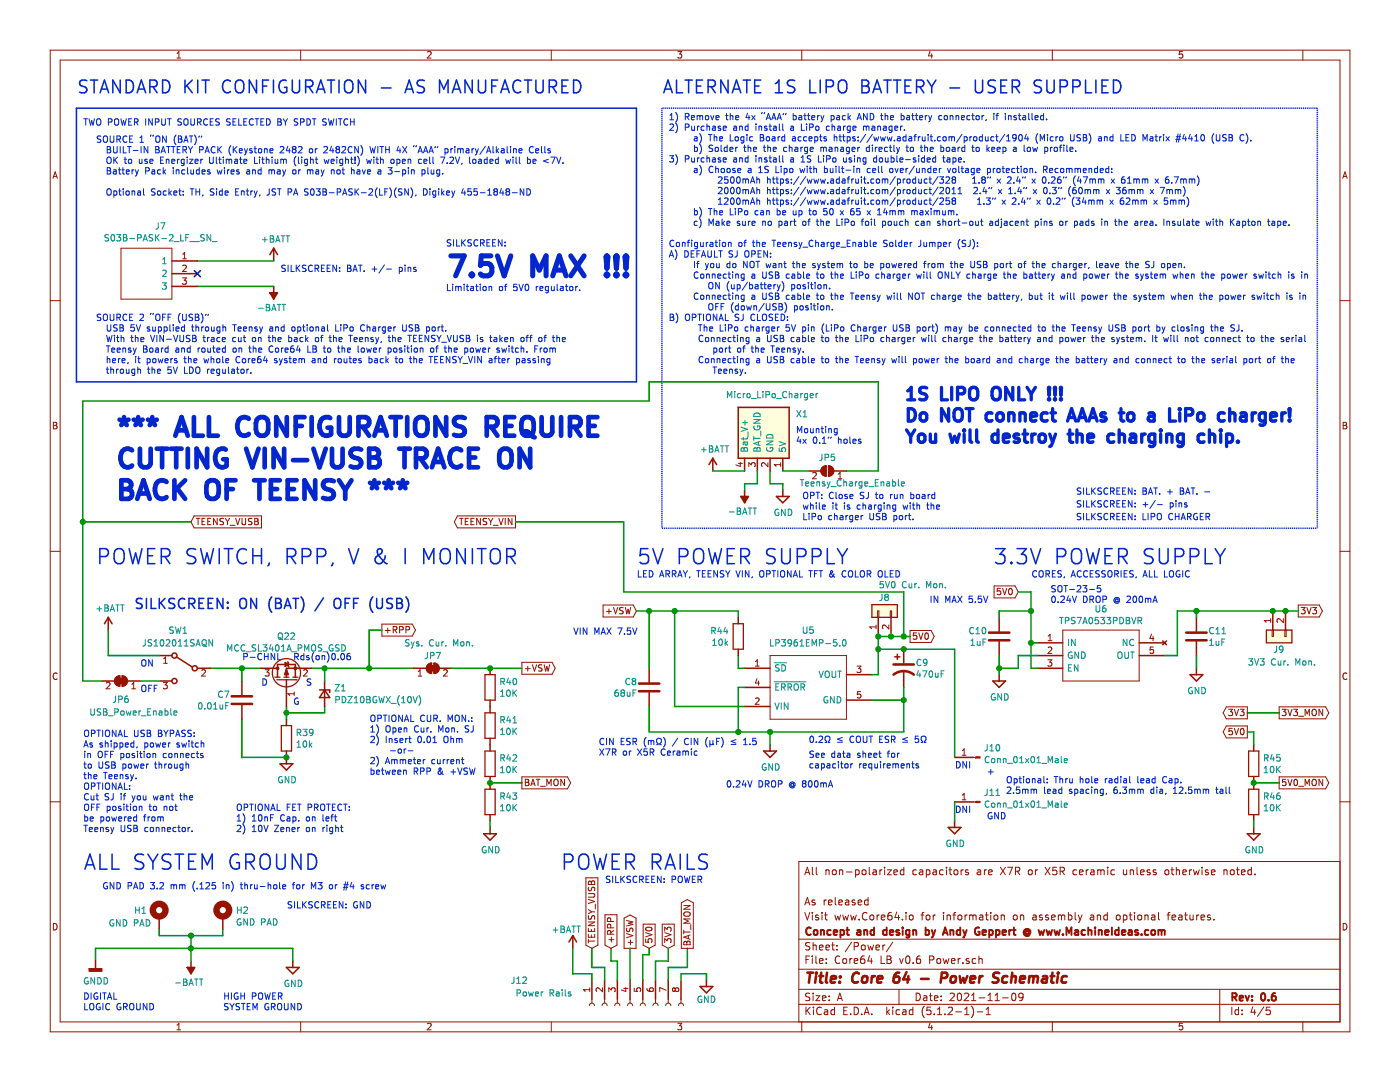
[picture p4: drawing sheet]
EESchema Schematic File Version 4
LIBS:Core64 LB v0.6-cache
EELAYER 29 0
EELAYER END
$Descr A 11000 8500
encoding utf-8
Sheet 4 5
Title "Core 64 - Power Schematic"
Date "2021-11-09"
Rev "0.6"
Comp "Concept and design by Andy Geppert @ www.MachineIdeas.com"
Comment1 "Visit www.Core64.io for information on assembly and optional features."
Comment2 "As released"
Comment3 ""
Comment4 "All non-polarized capacitors are X7R or X5R ceramic unless otherwise noted."
$EndDescr
$Comp
L power:+BATT #PWR0101
U 1 1
P 850 4950
AR Path="/5E7548ED/5D2956F9" Ref="#PWR0101"  Part="1" 
AR Path="/5E755AC8/5D254AE8/5D2956F9" Ref="#PWR?"  Part="1" 
F 0 "#PWR0101" H 850 4800 50  0001 C CNN
F 1 "+BATT" H 865 5123 50  0000 C CNN
F 2 "" H 850 4950 50  0001 C CNN
F 3 "" H 850 4950 50  0001 C CNN
	1    850  4950
	1    0    0    -1  
$EndComp
Wire Wire Line
	1650 5250 1900 5250
$Comp
L power:-BATT #PWR0104
U 1 1
P 1500 7550
AR Path="/5E7548ED/5D30A5B6" Ref="#PWR0104"  Part="1" 
AR Path="/5E755AC8/5D254AE8/5D30A5B6" Ref="#PWR?"  Part="1" 
F 0 "#PWR0104" H 1500 7400 50  0001 C CNN
F 1 "-BATT" H 1515 7723 50  0000 C CNN
F 2 "" H 1500 7550 50  0001 C CNN
F 3 "" H 1500 7550 50  0001 C CNN
	1    1500 7550
	-1   0    0    1   
$EndComp
Text Notes 8100 4550 0    50   ~ 0
CORES, ACCESSORIES, ALL LOGIC
$Comp
L Switch:SW_SPDT SW1
U 1 1
P 1450 5250
AR Path="/5E7548ED/5E9AF194" Ref="SW1"  Part="1" 
AR Path="/5E755AC8/5D254AE8/5E9AF194" Ref="SW?"  Part="1" 
F 0 "SW1" H 1500 5550 50  0000 C CNN
F 1 "JS102011SAQN" H 1500 5450 50  0000 C CNN
F 2 "Button_Switch_SMD:SW_SPDT_CK-JS102011SAQN_Core64_Recessed" H 1450 5250 50  0001 C CNN
F 3 "~" H 1450 5250 50  0001 C CNN
F 4 "Yes" H 1450 5250 50  0001 C CNN "Insert?"
F 5 "SWITCH SLIDE SPDT 300MA 6V" H 1450 5250 50  0001 C CNN "Description"
F 6 "JS102011SAQN" H 1450 5250 50  0001 C CNN "MPN"
F 7 "C&K" H 1450 5250 50  0001 C CNN "Manufacturer_Name"
	1    1450 5250
	-1   0    0    -1  
$EndComp
Text Notes 750  1550 0    50   ~ 0
SOURCE 1 “ON (BAT)”\n  BUILT-IN BATTERY PACK (Keystone 2482 or 2482CN) WITH 4X “AAA” primary/Alkaline Cells\n  OK to use Energizer Ultimate Lithium (light weight!) with open cell 7.2V, loaded will be <7V.\n  Battery Pack includes wires and may or may not have a 3-pin plug.\n    \n  Optional Socket: TH, Side Entry, JST PA S03B-PASK-2(LF)(SN), Digikey 455-1848-ND\n
Text Notes 750  2950 0    50   ~ 0
SOURCE 2 “OFF (USB)”\n  USB 5V supplied through Teensy and optional LiPo Charger USB port.\n  With the VIN-VUSB trace cut on the back of the Teensy, the TEENSY_VUSB is taken off of the\n  Teensy Board and routed on the Core64 LB to the lower position of the power switch. From\n  here, it powers the whole Core64 system and routes back to the TEENSY_VIN after passing\n  through the 5V LDO regulator.
$Comp
L power:+BATT #PWR0105
U 1 1
P 2150 2050
AR Path="/5E7548ED/5E791B5B" Ref="#PWR0105"  Part="1" 
AR Path="/5E755AC8/5D254AE8/5E791B5B" Ref="#PWR?"  Part="1" 
F 0 "#PWR0105" H 2150 1900 50  0001 C CNN
F 1 "+BATT" H 2165 2223 50  0000 C CNN
F 2 "" H 2150 2050 50  0001 C CNN
F 3 "" H 2150 2050 50  0001 C CNN
	1    2150 2050
	1    0    0    -1  
$EndComp
$Comp
L power:-BATT #PWR0106
U 1 1
P 2150 2250
AR Path="/5E7548ED/5E792BE2" Ref="#PWR0106"  Part="1" 
AR Path="/5E755AC8/5D254AE8/5E792BE2" Ref="#PWR?"  Part="1" 
F 0 "#PWR0106" H 2150 2100 50  0001 C CNN
F 1 "-BATT" H 2165 2423 50  0000 C CNN
F 2 "" H 2150 2250 50  0001 C CNN
F 3 "" H 2150 2250 50  0001 C CNN
	1    2150 2250
	-1   0    0    1   
$EndComp
Text Notes 650  1000 0    50   ~ 0
TWO POWER INPUT SOURCES SELECTED BY SPDT SWITCH
Wire Wire Line
	850  4950 850  5150
Wire Wire Line
	1550 2250 2150 2250
Wire Notes Line style solid
	600  850  5000 850 
Wire Notes Line style solid
	5000 850  5000 3000
Wire Notes Line style solid
	5000 3000 600  3000
Wire Notes Line style solid
	600  3000 600  850 
Text Notes 600  750  0    100  ~ 0
STANDARD KIT CONFIGURATION - AS MANUFACTURED
Text Notes 5200 750  0    100  ~ 0
ALTERNATE 1S LIPO BATTERY - USER SUPPLIED
Text GLabel 10200 4800 2    50   Output ~ 0
3V3
Text Notes 750  4450 0    118  ~ 0
POWER SWITCH, RPP, V & I MONITOR
Text Notes 7800 4450 0    118  ~ 0
3.3V POWER SUPPLY
Wire Notes Line
	5200 4150 10350 4150
Wire Notes Line
	10350 850  5200 850 
Text Notes 5000 4550 0    50   ~ 0
LED ARRAY, TEENSY VIN, OPTIONAL TFT & COLOR OLED
$Comp
L Device:R R?
U 1 1
P 3850 6000
AR Path="/5E755787/5E800BC1" Ref="R?"  Part="1" 
AR Path="/5E755AC8/5D2551FF/5E800BC1" Ref="R?"  Part="1" 
AR Path="/5E7548ED/5E800BC1" Ref="R42"  Part="1" 
F 0 "R42" H 3920 6046 50  0000 L CNN
F 1 "10K" H 3920 5955 50  0000 L CNN
F 2 "Resistor_SMD:R_0805_2012Metric" V 3780 6000 50  0001 C CNN
F 3 "~" H 3850 6000 50  0001 C CNN
F 4 "RES 10K OHM" H 3850 6000 50  0001 C CNN "Description"
F 5 "20%" H 3850 6000 50  0001 C CNN "Value_Modifier"
F 6 "Yes" H 3850 6000 50  0001 C CNN "Insert?"
	1    3850 6000
	1    0    0    -1  
$EndComp
$Comp
L Device:R R?
U 1 1
P 3850 6300
AR Path="/5E755787/5E800BC7" Ref="R?"  Part="1" 
AR Path="/5E755AC8/5D2551FF/5E800BC7" Ref="R?"  Part="1" 
AR Path="/5E7548ED/5E800BC7" Ref="R43"  Part="1" 
F 0 "R43" H 3920 6346 50  0000 L CNN
F 1 "10K" H 3920 6255 50  0000 L CNN
F 2 "Resistor_SMD:R_0805_2012Metric" V 3780 6300 50  0001 C CNN
F 3 "~" H 3850 6300 50  0001 C CNN
F 4 "RES 10K OHM" H 3850 6300 50  0001 C CNN "Description"
F 5 "20%" H 3850 6300 50  0001 C CNN "Value_Modifier"
F 6 "Yes" H 3850 6300 50  0001 C CNN "Insert?"
	1    3850 6300
	1    0    0    -1  
$EndComp
Wire Wire Line
	4100 6150 3850 6150
Text GLabel 4100 6150 2    50   Output ~ 0
BAT_MON
Text Notes 650  6850 0    118  ~ 0
ALL SYSTEM GROUND
Wire Wire Line
	1550 2050 2150 2050
$Comp
L Connector:Conn_01x08_Female J?
U 1 1
P 4950 7900
AR Path="/5E75D6AB/5E8E7260" Ref="J?"  Part="1" 
AR Path="/5E7548ED/5E8E7260" Ref="J12"  Part="1" 
F 0 "J12" V 4750 8700 50  0000 L CNN
F 1 "Power Rails" V 4850 8350 50  0000 L CNN
F 2 "Connector_PinSocket_2.54mm:PinSocket_1x08_P2.54mm_Vertical" H 4950 7900 50  0001 C CNN
F 3 "~" H 4950 7900 50  0001 C CNN
F 4 "No" H 4950 7900 50  0001 C CNN "Insert?"
	1    4950 7900
	0    -1   1    0   
$EndComp
Text GLabel 5250 7450 1    50   Input ~ 0
3V3
Wire Wire Line
	850  5150 1250 5150
$Comp
L power:+BATT #PWR0157
U 1 1
P 4500 7450
AR Path="/5E7548ED/5E8F0624" Ref="#PWR0157"  Part="1" 
AR Path="/5E755AC8/5D254AE8/5E8F0624" Ref="#PWR?"  Part="1" 
F 0 "#PWR0157" H 4500 7300 50  0001 C CNN
F 1 "+BATT" H 4550 7600 50  0000 C CNN
F 2 "" H 4500 7450 50  0001 C CNN
F 3 "" H 4500 7450 50  0001 C CNN
	1    4500 7450
	-1   0    0    -1  
$EndComp
Text GLabel 3000 4950 2    50   Output ~ 0
+RPP
Text GLabel 4950 7450 1    50   Output ~ 0
+VSW
Wire Wire Line
	4500 7450 4500 7650
Wire Wire Line
	4650 7650 4650 7700
Wire Wire Line
	4650 7450 4650 7600
Wire Wire Line
	4750 7600 4750 7700
Wire Wire Line
	4800 7450 4800 7550
Wire Wire Line
	4850 7550 4850 7700
Wire Wire Line
	5250 7450 5250 7550
Wire Wire Line
	5250 7550 5150 7550
Wire Wire Line
	5150 7550 5150 7700
Wire Wire Line
	5400 7450 5400 7600
Wire Wire Line
	5400 7600 5250 7600
Wire Wire Line
	5250 7600 5250 7700
Wire Wire Line
	5550 7700 5550 7650
Wire Wire Line
	5550 7650 5350 7650
Wire Wire Line
	5350 7650 5350 7700
Wire Wire Line
	5050 7500 5050 7700
$Comp
L power:GND #PWR0161
U 1 1
P 5550 7700
AR Path="/5E7548ED/5E91E931" Ref="#PWR0161"  Part="1" 
AR Path="/5E755AC8/5D254AE8/5E91E931" Ref="#PWR?"  Part="1" 
F 0 "#PWR0161" H 5550 7450 50  0001 C CNN
F 1 "GND" H 5550 7550 50  0000 C CNN
F 2 "" H 5550 7700 50  0001 C CNN
F 3 "" H 5550 7700 50  0001 C CNN
	1    5550 7700
	-1   0    0    -1  
$EndComp
$Comp
L Mechanical:MountingHole_Pad H2
U 1 1
P 1750 7200
F 0 "H2" H 1850 7250 50  0000 L CNN
F 1 "GND PAD" H 1850 7157 50  0000 L CNN
F 2 "MountingHole:MountingHole_3.2mm_M3_Pad_Via" H 1750 7200 50  0001 C CNN
F 3 "~" H 1750 7200 50  0001 C CNN
F 4 "No" H 1750 7200 50  0001 C CNN "Insert?"
	1    1750 7200
	1    0    0    -1  
$EndComp
$Comp
L Mechanical:MountingHole_Pad H1
U 1 1
P 1250 7200
F 0 "H1" H 1050 7250 50  0000 L CNN
F 1 "GND PAD" H 850 7150 50  0000 L CNN
F 2 "MountingHole:MountingHole_3.2mm_M3_Pad_Via" H 1250 7200 50  0001 C CNN
F 3 "~" H 1250 7200 50  0001 C CNN
F 4 "No" H 1250 7200 50  0001 C CNN "Insert?"
	1    1250 7200
	1    0    0    -1  
$EndComp
Wire Wire Line
	2900 4950 2900 5250
Connection ~ 2900 5250
Wire Wire Line
	2900 5250 3250 5250
Text Notes 4400 6850 0    118  ~ 0
POWER RAILS
Wire Wire Line
	5050 7500 5100 7500
Wire Wire Line
	5100 7500 5100 7450
Wire Wire Line
	1500 7450 1500 7550
Wire Wire Line
	2300 7550 2300 7450
Text Notes 1750 7950 0    50   ~ 0
HIGH POWER\nSYSTEM GROUND
$Comp
L power:GND #PWR0115
U 1 1
P 2300 7550
AR Path="/5E7548ED/5E8C20D5" Ref="#PWR0115"  Part="1" 
AR Path="/5E755AC8/5D254AE8/5E8C20D5" Ref="#PWR?"  Part="1" 
F 0 "#PWR0115" H 2300 7300 50  0001 C CNN
F 1 "GND" H 2305 7375 50  0000 C CNN
F 2 "" H 2300 7550 50  0001 C CNN
F 3 "" H 2300 7550 50  0001 C CNN
	1    2300 7550
	1    0    0    -1  
$EndComp
Text Notes 650  7950 0    50   ~ 0
DIGITAL\nLOGIC GROUND
Connection ~ 1500 7450
Wire Wire Line
	1500 7450 2300 7450
$Comp
L power:GND #PWR0167
U 1 1
P 3850 6500
AR Path="/5E7548ED/5E93E34A" Ref="#PWR0167"  Part="1" 
AR Path="/5E755AC8/5D254AE8/5E93E34A" Ref="#PWR?"  Part="1" 
F 0 "#PWR0167" H 3850 6250 50  0001 C CNN
F 1 "GND" H 3855 6325 50  0000 C CNN
F 2 "" H 3850 6500 50  0001 C CNN
F 3 "" H 3850 6500 50  0001 C CNN
	1    3850 6500
	1    0    0    -1  
$EndComp
Wire Wire Line
	3850 6450 3850 6500
$Comp
L Device:C C?
U 1 1
P 9400 5000
AR Path="/5E755787/5EBB706E" Ref="C?"  Part="1" 
AR Path="/5E755AC8/5D2551FF/5EBB706E" Ref="C?"  Part="1" 
AR Path="/5EA63449/5EBB706E" Ref="C?"  Part="1" 
AR Path="/5E7548ED/5EBB706E" Ref="C11"  Part="1" 
F 0 "C11" H 9491 5046 50  0000 L CNN
F 1 "1uF" H 9491 4955 50  0000 L CNN
F 2 "Capacitor_SMD:C_0805_2012Metric" H 9400 5000 50  0001 C CNN
F 3 "~" H 9400 5000 50  0001 C CNN
F 4 "Yes" H 9400 5000 50  0001 C CNN "Insert?"
F 5 "CAP" H 9400 5000 50  0001 C CNN "Description"
	1    9400 5000
	1    0    0    -1  
$EndComp
Wire Wire Line
	1250 7300 1250 7350
Wire Wire Line
	750  7450 1500 7450
Wire Wire Line
	750  7450 750  7550
Text Notes 2050 5400 0    50   ~ 0
D
Text Notes 2300 5550 0    50   ~ 0
G
Text Notes 2400 5400 0    50   ~ 0
S
Wire Wire Line
	2250 5550 2250 5600
Wire Wire Line
	2250 5600 2550 5600
Wire Wire Line
	2550 5600 2550 5550
Connection ~ 2250 5600
Wire Wire Line
	2250 5600 2250 5650
$Comp
L power:GND #PWR0110
U 1 1
P 2250 5950
AR Path="/5E7548ED/5F53E985" Ref="#PWR0110"  Part="1" 
AR Path="/5E755AC8/5D254AE8/5F53E985" Ref="#PWR?"  Part="1" 
F 0 "#PWR0110" H 2250 5700 50  0001 C CNN
F 1 "GND" H 2255 5775 50  0000 C CNN
F 2 "" H 2250 5950 50  0001 C CNN
F 3 "" H 2250 5950 50  0001 C CNN
	1    2250 5950
	1    0    0    -1  
$EndComp
Wire Wire Line
	2250 5950 1900 5950
Wire Wire Line
	1900 5950 1900 5650
Wire Wire Line
	1900 5350 1900 5250
Wire Wire Line
	1900 5250 2050 5250
Connection ~ 1900 5250
$Comp
L Jumper:SolderJumper_2_Bridged JP6
U 1 1
P 950 5350
F 0 "JP6" H 950 5500 50  0000 C CNN
F 1 "USB_Power_Enable" H 850 5600 50  0000 C CNN
F 2 "Jumper:SolderJumper-2_P1.3mm_Bridged_RoundedPad1.0x1.5mm" H 950 5350 50  0001 C CNN
F 3 "~" H 950 5350 50  0001 C CNN
F 4 "No" H 950 5350 50  0001 C CNN "Insert?"
	1    950  5350
	-1   0    0    1   
$EndComp
Wire Wire Line
	650  5350 800  5350
Wire Wire Line
	1100 5350 1250 5350
Text Notes 650  6550 0    50   ~ 0
OPTIONAL USB BYPASS:\nAs shipped, power switch\nin OFF position connects\nto USB power through\nthe Teensy.\nOPTIONAL:\nCut SJ if you want the \nOFF position to not\nbe powered from\nTeensy USB connector.
Text Notes 1050 4800 0    79   ~ 0
SILKSCREEN: ON (BAT) / OFF (USB)
Text GLabel 4100 5250 2    50   Output ~ 0
+VSW
Text GLabel 5000 4800 0    50   Input ~ 0
+VSW
$Comp
L power:GND #PWR0113
U 1 1
P 6050 5850
AR Path="/5E7548ED/5F56E724" Ref="#PWR0113"  Part="1" 
AR Path="/5E755AC8/5D254AE8/5F56E724" Ref="#PWR?"  Part="1" 
F 0 "#PWR0113" H 6050 5600 50  0001 C CNN
F 1 "GND" H 6055 5675 50  0000 C CNN
F 2 "" H 6050 5850 50  0001 C CNN
F 3 "" H 6050 5850 50  0001 C CNN
	1    6050 5850
	1    0    0    -1  
$EndComp
Connection ~ 3850 6150
Text Notes 3500 2200 0    157  ~ 31
7.5V MAX !!!
Text Notes 2200 2150 0    50   ~ 0
SILKSCREEN: BAT. +/- pins
Text GLabel 4800 7450 1    50   Input ~ 0
+RPP
$Comp
L Jumper:SolderJumper_2_Bridged JP7
U 1 1
P 3400 5250
F 0 "JP7" H 3400 5350 50  0000 C CNN
F 1 "Sys. Cur. Mon." H 3450 5450 50  0000 C CNN
F 2 "Jumper:SolderJumper-2_P1.3mm_Bridged_Pad1.0x1.5mm" H 3400 5250 50  0001 C CNN
F 3 "~" H 3400 5250 50  0001 C CNN
F 4 "No" H 3400 5250 50  0001 C CNN "Insert?"
	1    3400 5250
	1    0    0    -1  
$EndComp
Text Notes 2900 6100 0    50   ~ 0
OPTIONAL CUR. MON.:\n1) Open Cur. Mon. SJ\n2) Insert 0.01 Ohm\n    -or-\n2) Ammeter current\nbetween RPP & +VSW 
Text Notes 5000 4450 0    118  ~ 0
5V POWER SUPPLY
Wire Wire Line
	2900 4950 3000 4950
Text GLabel 7150 5000 2    50   Output ~ 0
5V0
Text GLabel 5100 7450 1    50   Input ~ 0
5V0
Text GLabel 4650 7450 1    50   Input ~ 0
TEENSY_VUSB
Wire Wire Line
	1500 7350 1250 7350
$Comp
L power:GNDD #PWR0103
U 1 1
P 750 7550
AR Path="/5E7548ED/5D31E05B" Ref="#PWR0103"  Part="1" 
AR Path="/5E755AC8/5D254AE8/5D31E05B" Ref="#PWR?"  Part="1" 
F 0 "#PWR0103" H 750 7300 50  0001 C CNN
F 1 "GNDD" H 754 7395 50  0000 C CNN
F 2 "" H 750 7550 50  0001 C CNN
F 3 "" H 750 7550 50  0001 C CNN
	1    750  7550
	1    0    0    -1  
$EndComp
Wire Wire Line
	1500 7350 1500 7450
Wire Wire Line
	1500 7350 1750 7350
Wire Wire Line
	1750 7350 1750 7300
Connection ~ 1500 7350
Text Notes 1900 5200 0    50   ~ 0
P-CHNL
Text Notes 900  3950 0    146  ~ 29
*** ALL CONFIGURATIONS REQUIRE\nCUTTING VIN-VUSB TRACE ON\nBACK OF TEENSY ***
Text GLabel 5400 7450 1    50   Output ~ 0
BAT_MON
Text Notes 7100 3500 0    98   ~ 20
1S LIPO ONLY !!!\nDo NOT connect AAAs to a LiPo charger!\nYou will destroy the charging chip.
$Comp
L CORE_64_LIBRARY:Micro_LiPo_Charger X1
U 1 1
P 6050 3400
F 0 "X1" V 5900 3600 50  0000 L CNN
F 1 "Micro_LiPo_Charger" V 5750 3050 50  0000 L CNN
F 2 "Core_Memory_8x8_Array:Micro_LiPo_Charger_CornerSMD" H 6050 3400 50  0001 C CNN
F 3 "" H 6050 3400 50  0001 C CNN
F 4 "No" H 6050 3400 50  0001 C CNN "Insert?"
F 5 "LIPO CHARGE MODULE" H 6050 3400 50  0001 C CNN "Description"
	1    6050 3400
	0    1    1    0   
$EndComp
$Comp
L power:GND #PWR0150
U 1 1
P 6150 3850
AR Path="/5E7548ED/5F5509C3" Ref="#PWR0150"  Part="1" 
AR Path="/5E755AC8/5D254AE8/5F5509C3" Ref="#PWR?"  Part="1" 
F 0 "#PWR0150" H 6150 3600 50  0001 C CNN
F 1 "GND" H 6155 3675 50  0000 C CNN
F 2 "" H 6150 3850 50  0001 C CNN
F 3 "" H 6150 3850 50  0001 C CNN
	1    6150 3850
	1    0    0    -1  
$EndComp
$Comp
L power:-BATT #PWR0153
U 1 1
P 5850 3850
AR Path="/5E7548ED/5F5623DF" Ref="#PWR0153"  Part="1" 
AR Path="/5E755AC8/5D254AE8/5F5623DF" Ref="#PWR?"  Part="1" 
F 0 "#PWR0153" H 5850 3700 50  0001 C CNN
F 1 "-BATT" H 5865 4023 50  0000 C CNN
F 2 "" H 5850 3850 50  0001 C CNN
F 3 "" H 5850 3850 50  0001 C CNN
	1    5850 3850
	-1   0    0    1   
$EndComp
$Comp
L power:+BATT #PWR0154
U 1 1
P 5600 3700
AR Path="/5E7548ED/5F56292A" Ref="#PWR0154"  Part="1" 
AR Path="/5E755AC8/5D254AE8/5F56292A" Ref="#PWR?"  Part="1" 
F 0 "#PWR0154" H 5600 3550 50  0001 C CNN
F 1 "+BATT" H 5615 3873 50  0000 C CNN
F 2 "" H 5600 3700 50  0001 C CNN
F 3 "" H 5600 3700 50  0001 C CNN
	1    5600 3700
	1    0    0    -1  
$EndComp
Wire Wire Line
	5600 3700 5850 3700
Wire Wire Line
	6050 3700 6050 3800
Wire Wire Line
	6050 3800 6150 3800
Wire Wire Line
	6150 3800 6150 3850
Wire Wire Line
	5950 3700 5950 3800
Wire Wire Line
	5950 3800 5850 3800
Wire Wire Line
	5850 3800 5850 3850
Text Notes 1850 6550 0    50   ~ 0
OPTIONAL FET PROTECT:\n1) 10nF Cap. on left\n2) 10V Zener on right
$Comp
L S03B-PASK-2_LF__SN_:S03B-PASK-2_LF__SN_ J7
U 1 1
P 1550 2250
F 0 "J7" H 1840 1782 50  0000 C CNN
F 1 "S03B-PASK-2_LF__SN_" H 1840 1875 50  0000 C CNN
F 2 "JST_S03B-PASK-2_LF__SN_:S03BPASK2LFSN_.075in_holes" H 2200 2350 50  0001 L CNN
F 3 "http://www.jst-mfg.com/product/pdf/eng/ePA-F.pdf" H 2200 2250 50  0001 L CNN
F 4 "JST (JAPAN SOLDERLESS TERMINALS) - S03B-PASK-2(LF)(SN) - HEADER, PA, 3WAY, SIDE, 2MM" H 2200 2150 50  0001 L CNN "Description"
F 5 "6.5" H 2200 2050 50  0001 L CNN "Height"
F 6 "JST (JAPAN SOLDERLESS TERMINALS)" H 2200 1950 50  0001 L CNN "Manufacturer_Name"
F 7 "S03B-PASK-2(LF)(SN)" H 2200 1850 50  0001 L CNN "Manufacturer_Part_Number"
F 8 "S03B-PASK-2(LF)(SN)" H 2200 1750 50  0001 L CNN "Arrow Part Number"
F 9 "https://www.arrow.com/en/products/s03b-pask-2-lf-sn/jst-manufacturing" H 2200 1650 50  0001 L CNN "Arrow Price/Stock"
F 10 "No" H 1550 2250 50  0001 C CNN "Insert?"
	1    1550 2250
	-1   0    0    1   
$EndComp
Text Notes 8450 4000 0    50   ~ 0
SILKSCREEN: +/- pins
Text Notes 5250 2950 0    50   ~ 0
1) Remove the 4x “AAA” battery pack AND the battery connector, if installed.\n2) Purchase and install a LiPo charge manager.\n     a) The Logic Board accepts https://www.adafruit.com/product/1904 (Micro USB) and LED Matrix #4410 (USB C).\n     b) Solder the the charge manager directly to the board to keep a low profile.\n3) Purchase and install a 1S LiPo using double-sided tape. \n     a) Choose a 1S Lipo with built-in cell over/under voltage protection. Recommended:\n          2500mAh https://www.adafruit.com/product/328   1.8” x 2.4” x 0.26” (47mm x 61mm x 6.7mm)\n          2000mAh https://www.adafruit.com/product/2011  2.4” x 1.4” x 0.3” (60mm x 36mm x 7mm)\n          1200mAh https://www.adafruit.com/product/258    1.3” x 2.4” x 0.2” (34mm x 62mm x 5mm)\n     b) The LiPo can be up to 50 x 65 x 14mm maximum.\n     c) Make sure no part of the LiPo foil pouch can short-out adjacent pins or pads in the area. Insulate with Kapton tape.\n\nConfiguration of the Teensy_Charge_Enable Solder Jumper (SJ):\nA) DEFAULT SJ OPEN:\n     If you do NOT want the system to be powered from the USB port of the charger, leave the SJ open.\n     Connecting a USB cable to the LiPo charger will ONLY charge the battery and power the system when the power switch is in\n        ON (up/battery) position.\n     Connecting a USB cable to the Teensy will NOT charge the battery, but it will power the system when the power switch is in\n        OFF (down/USB) position.\nB) OPTIONAL SJ CLOSED:\n      The LiPo charger 5V pin (LiPo Charger USB port) may be connected to the Teensy USB port by closing the SJ.\n      Connecting a USB cable to the LiPo charger will charge the battery and power the system. It will not connect to the serial\n         port of the Teensy.\n      Connecting a USB cable to the Teensy will power the board and charge the battery and connect to the serial port of the\n         Teensy.
Wire Wire Line
	4500 7650 4650 7650
Wire Wire Line
	4650 7600 4750 7600
Wire Wire Line
	4800 7550 4850 7550
Wire Wire Line
	4950 7450 4950 7700
$Comp
L Jumper:SolderJumper_2_Open JP5
U 1 1
P 6500 3700
F 0 "JP5" H 6500 3600 50  0000 C CNN
F 1 "Teensy_Charge_Enable" H 6300 3800 50  0000 C CNN
F 2 "Jumper:SolderJumper-2_P1.3mm_Open_RoundedPad1.0x1.5mm" H 6500 3700 50  0001 C CNN
F 3 "~" H 6500 3700 50  0001 C CNN
F 4 "No" H 6500 3700 50  0001 C CNN "Insert?"
	1    6500 3700
	-1   0    0    1   
$EndComp
Text Notes 6300 4100 0    50   ~ 0
OPT: Close SJ to run board\nwhile it is charging with the\nLiPo charger USB port.
Wire Wire Line
	6150 3700 6350 3700
$Comp
L TPS7A0533PDBVR:TPS7A0533PDBVR U6
U 1 1
P 8150 5050
F 0 "U6" H 8650 5318 50  0000 C CNN
F 1 "TPS7A0533PDBVR" H 8650 5225 50  0000 C CNN
F 2 "TPS7A0533PDBVR:SOT95P280X145-5N" H 9000 5150 50  0001 L CNN
F 3 "http://www.ti.com/lit/gpn/tps7a05" H 9000 5050 50  0001 L CNN
F 4 "Linear Voltage Regulator IC Positive Fixed 1 Output 200mA SOT-23-5" H 9000 4950 50  0001 L CNN "Description"
F 5 "1.45" H 9000 4850 50  0001 L CNN "Height"
F 6 "Texas Instruments" H 9000 4750 50  0001 L CNN "Manufacturer_Name"
F 7 "TPS7A0533PDBVR" H 9000 4650 50  0001 L CNN "Manufacturer_Part_Number"
F 8 "TPS7A0533PDBVR" H 9000 4550 50  0001 L CNN "Arrow Part Number"
F 9 "https://www.arrow.com/en/products/tps7a0533pdbvr/texas-instruments" H 9000 4450 50  0001 L CNN "Arrow Price/Stock"
F 10 "595-TPS7A0533PDBVR" H 9000 4350 50  0001 L CNN "Mouser Part Number"
F 11 "https://www.mouser.co.uk/ProductDetail/Texas-Instruments/TPS7A0533PDBVR?qs=vdi0iO8H4N0h9F4GOtQJBA%3D%3D" H 9000 4250 50  0001 L CNN "Mouser Price/Stock"
F 12 "TPS7A0533PDBVR" H 8150 5050 50  0001 C CNN "MPN"
F 13 "Yes" H 8150 5050 50  0001 C CNN "Insert?"
F 14 "TPS7A0533PDBVT" H 8150 5050 50  0001 C CNN "MPN(Secondary)"
F 15 "Texas Instruments" H 8150 5050 50  0001 C CNN "Manufacturer(Secondary)"
	1    8150 5050
	1    0    0    -1  
$EndComp
Text Notes 8250 4750 0    50   ~ 0
SOT-23-5\n0.24V DROP @ 200mA
$Comp
L power:GND #PWR0119
U 1 1
P 7850 5300
AR Path="/5E7548ED/5F5C202C" Ref="#PWR0119"  Part="1" 
AR Path="/5E755AC8/5D254AE8/5F5C202C" Ref="#PWR?"  Part="1" 
F 0 "#PWR0119" H 7850 5050 50  0001 C CNN
F 1 "GND" H 7855 5125 50  0000 C CNN
F 2 "" H 7850 5300 50  0001 C CNN
F 3 "" H 7850 5300 50  0001 C CNN
	1    7850 5300
	1    0    0    -1  
$EndComp
$Comp
L Device:C C?
U 1 1
P 7850 5000
AR Path="/5E755787/5F5DC13F" Ref="C?"  Part="1" 
AR Path="/5E755AC8/5D2551FF/5F5DC13F" Ref="C?"  Part="1" 
AR Path="/5EA63449/5F5DC13F" Ref="C?"  Part="1" 
AR Path="/5E7548ED/5F5DC13F" Ref="C10"  Part="1" 
F 0 "C10" H 7941 5046 50  0000 L CNN
F 1 "1uF" H 7941 4955 50  0000 L CNN
F 2 "Capacitor_SMD:C_0805_2012Metric" H 7850 5000 50  0001 C CNN
F 3 "~" H 7850 5000 50  0001 C CNN
F 4 "Yes" H 7850 5000 50  0001 C CNN "Insert?"
F 5 "CAP" H 7850 5000 50  0001 C CNN "Description"
	1    7850 5000
	-1   0    0    -1  
$EndComp
Wire Wire Line
	9150 5150 9250 5150
$Comp
L power:GND #PWR0160
U 1 1
P 9400 5250
AR Path="/5E7548ED/5F5FF918" Ref="#PWR0160"  Part="1" 
AR Path="/5E755AC8/5D254AE8/5F5FF918" Ref="#PWR?"  Part="1" 
F 0 "#PWR0160" H 9400 5000 50  0001 C CNN
F 1 "GND" H 9405 5075 50  0000 C CNN
F 2 "" H 9400 5250 50  0001 C CNN
F 3 "" H 9400 5250 50  0001 C CNN
	1    9400 5250
	1    0    0    -1  
$EndComp
Wire Wire Line
	9250 5150 9250 4800
Wire Wire Line
	9250 4800 9400 4800
Wire Wire Line
	9400 4800 9400 4850
Connection ~ 9400 4800
Wire Wire Line
	9400 5150 9400 5250
Wire Wire Line
	7850 4850 7850 4800
Wire Wire Line
	7850 4800 8100 4800
Wire Wire Line
	8100 5050 8150 5050
Wire Wire Line
	8100 5050 8100 5250
Wire Wire Line
	8100 5250 8150 5250
Connection ~ 8100 5050
Connection ~ 8100 4800
Wire Wire Line
	8100 4800 8100 5050
Wire Wire Line
	8150 5150 8000 5150
Wire Wire Line
	8000 5150 8000 5250
Wire Wire Line
	7850 5150 7850 5250
Wire Wire Line
	8000 5250 7850 5250
Connection ~ 7850 5250
Wire Wire Line
	7850 5250 7850 5300
Text GLabel 8000 4650 0    50   Input ~ 0
5V0
$Comp
L Device:CP1 C?
U 1 1
P 7100 5250
AR Path="/5E755787/5F69BA6F" Ref="C?"  Part="1" 
AR Path="/5E755AC8/5D2551FF/5F69BA6F" Ref="C?"  Part="1" 
AR Path="/5EA63449/5F69BA6F" Ref="C?"  Part="1" 
AR Path="/5E7548ED/5F69BA6F" Ref="C9"  Part="1" 
F 0 "C9" H 7191 5296 50  0000 L CNN
F 1 "470uF" H 7191 5205 50  0000 L CNN
F 2 "Capacitor_SMD:CP_Elec_6.3x7.7" H 7100 5250 50  0001 C CNN
F 3 "" H 7100 5250 50  0001 C CNN
F 4 "565-EMHL100ARA471MHA0GCT-ND" H 7100 5250 50  0001 C CNN "Digikey"
F 5 "Yes" H 7100 5250 50  0001 C CNN "Insert?"
F 6 "CAP ALUM 470UF 20% 10V SMD" H 7100 5250 50  0001 C CNN "Description"
F 7 "6.3SEV330M6.3X8" H 7100 5250 50  0001 C CNN "MPN(Secondary)"
F 8 "Rubycon" H 7100 5250 50  0001 C CNN "Manufacturer(Secondary)"
F 9 "330UF 20% 6.3V" H 7100 5250 50  0001 C CNN "Value_Modifier"
	1    7100 5250
	1    0    0    -1  
$EndComp
$Comp
L Device:C C?
U 1 1
P 5100 5400
AR Path="/5E755787/5F69C890" Ref="C?"  Part="1" 
AR Path="/5E755AC8/5D2551FF/5F69C890" Ref="C?"  Part="1" 
AR Path="/5EA63449/5F69C890" Ref="C?"  Part="1" 
AR Path="/5E7548ED/5F69C890" Ref="C8"  Part="1" 
F 0 "C8" H 5191 5446 50  0000 L CNN
F 1 "68uF" H 5191 5355 50  0000 L CNN
F 2 "Capacitor_SMD:C_1206_3216Metric" H 5100 5400 50  0001 C CNN
F 3 "https://product.tdk.com/en/search/capacitor/ceramic/mlcc/info?part_no=C3216X5R1A686M160AC" H 5100 5400 50  0001 C CNN
F 4 "Yes" H 5100 5400 50  0001 C CNN "Insert?"
F 5 "CAP" H 5100 5400 50  0001 C CNN "Description"
	1    5100 5400
	-1   0    0    -1  
$EndComp
$Comp
L LP3961EMP-5.0:LP3961EMP-5.0 U5
U 1 1
P 5850 5250
F 0 "U5" H 6350 5550 50  0000 C CNN
F 1 "LP3961EMP-5.0" H 6350 5450 50  0000 C CNN
F 2 "LP3961EMP-5.0:SOT150P696X180-5N" H 6900 5350 50  0001 L CNN
F 3 "https://4donline.ihs.com/images/VipMasterIC/IC/NATL/NATLS08520/NATLS08520-1.pdf?hkey=EC6BD57738AE6E33B588C5F9AD3CEFA7" H 6900 5250 50  0001 L CNN
F 4 "Fast Ultra Low Dropout Linear Regulators" H 6900 5150 50  0001 L CNN "Description"
F 5 "Texas Instruments" H 6900 4950 50  0001 L CNN "Manufacturer_Name"
F 6 "LP3961EMP-5.0" H 6900 4850 50  0001 L CNN "Manufacturer_Part_Number"
F 7 "LP3961EMP-5.0" H 6900 4750 50  0001 L CNN "Arrow Part Number"
F 8 "https://www.arrow.com/en/products/lp3961emp-5.0/texas-instruments" H 6900 4650 50  0001 L CNN "Arrow Price/Stock"
F 9 "926-LP3961EMP-50" H 6900 4550 50  0001 L CNN "Mouser Part Number"
F 10 "https://www.mouser.com/Search/Refine.aspx?Keyword=926-LP3961EMP-50" H 6900 4450 50  0001 L CNN "Mouser Price/Stock"
F 11 "LP3961EMP-5.0/NOPB" H 5850 5250 50  0001 C CNN "MPN"
F 12 "YesYes" H 5850 5250 50  0001 C CNN "Insert?"
	1    5850 5250
	1    0    0    -1  
$EndComp
Wire Wire Line
	5850 5400 5800 5400
Wire Wire Line
	6850 5500 7100 5500
Wire Wire Line
	6850 5300 6900 5300
Wire Wire Line
	6900 5000 6900 5100
Wire Wire Line
	6900 5100 7100 5100
Wire Wire Line
	7100 5400 7100 5500
Connection ~ 7100 5500
Wire Wire Line
	8000 4650 8100 4650
Wire Wire Line
	8100 4650 8100 4800
Wire Wire Line
	7100 5500 7100 5750
Wire Wire Line
	5100 5550 5100 5750
Wire Wire Line
	5100 5750 5800 5750
Wire Wire Line
	6050 5750 6050 5850
Wire Wire Line
	5000 4800 5100 4800
Connection ~ 5100 4800
Wire Wire Line
	5850 5250 5800 5250
Wire Wire Line
	5800 5250 5800 5150
Wire Wire Line
	5800 4800 5800 4850
$Comp
L Device:R R?
U 1 1
P 5800 5000
AR Path="/5E755787/5F535DE4" Ref="R?"  Part="1" 
AR Path="/5E755AC8/5D2551FF/5F535DE4" Ref="R?"  Part="1" 
AR Path="/5E7548ED/5F535DE4" Ref="R44"  Part="1" 
F 0 "R44" H 5870 5046 50  0000 L CNN
F 1 "10k" H 5870 4955 50  0000 L CNN
F 2 "Resistor_SMD:R_0805_2012Metric" V 5730 5000 50  0001 C CNN
F 3 "~" H 5800 5000 50  0001 C CNN
F 4 "RES 10K OHM" H 5800 5000 50  0001 C CNN "Description"
F 5 "Yes" H 5800 5000 50  0001 C CNN "Insert?"
F 6 "20%" H 5800 5000 50  0001 C CNN "Value_Modifier"
	1    5800 5000
	-1   0    0    -1  
$EndComp
Wire Wire Line
	5100 4800 5300 4800
Wire Wire Line
	5100 4800 5100 5250
Wire Wire Line
	5300 4800 5300 5550
Wire Wire Line
	5300 5550 5850 5550
Connection ~ 5300 4800
Connection ~ 6050 5750
Wire Wire Line
	6050 5750 7100 5750
Wire Wire Line
	5800 5400 5800 5750
Connection ~ 5800 5750
Wire Wire Line
	5800 5750 6050 5750
Text Notes 4700 5950 0    50   ~ 0
CIN ESR (mΩ) / CIN (μF) ≤ 1.5\nX7R or X5R Ceramic
Text Notes 6350 5850 0    50   ~ 0
0.2Ω ≤ COUT ESR ≤ 5Ω
Text Notes 6350 6050 0    50   ~ 0
See data sheet for\ncapacitor requirements
Text Notes 800  7000 0    50   ~ 0
GND PAD 3.2 mm (.125 in) thru-hole for M3 or #4 screw
Text Notes 2250 7150 0    50   ~ 0
SILKSCREEN: GND
Text Notes 8450 4100 0    50   ~ 0
SILKSCREEN: LIPO CHARGER
Text Notes 8450 3900 0    50   ~ 0
SILKSCREEN: BAT. + BAT. -
Text Notes 4750 6950 0    50   ~ 0
SILKSCREEN: POWER
Text Notes 6250 3500 0    50   ~ 0
Mounting\n4x 0.1” holes
$Comp
L Connector_Generic:Conn_01x02 J8
U 1 1
P 6900 4800
F 0 "J8" V 7000 4800 50  0000 R CNN
F 1 "5V0 Cur. Mon." V 7100 4800 50  0000 R CNN
F 2 "Connector_PinSocket_2.54mm:PinSocket_1x02_P2.54mm_Vertical" H 6900 4800 50  0001 C CNN
F 3 "~" H 6900 4800 50  0001 C CNN
F 4 "No" H 6900 4800 50  0001 C CNN "Insert?"
	1    6900 4800
	0    -1   -1   0   
$EndComp
Wire Wire Line
	7000 5000 7100 5000
Wire Wire Line
	6900 5000 7000 5000
Connection ~ 6900 5000
Connection ~ 7000 5000
Wire Wire Line
	6900 5100 6900 5300
Connection ~ 6900 5100
$Comp
L Connector_Generic:Conn_01x02 J9
U 1 1
P 10000 5000
F 0 "J9" V 10100 5000 50  0000 R CNN
F 1 "3V3 Cur. Mon." V 10200 5200 50  0000 R CNN
F 2 "Connector_PinSocket_2.54mm:PinSocket_1x02_P2.54mm_Vertical" H 10000 5000 50  0001 C CNN
F 3 "~" H 10000 5000 50  0001 C CNN
F 4 "SN74HC02DR" H 10000 5000 50  0001 C CNN "MPN"
F 5 "No" H 10000 5000 50  0001 C CNN "Insert?"
	1    10000 5000
	0    -1   1    0   
$EndComp
Connection ~ 7100 5000
Wire Wire Line
	7100 5000 7150 5000
Text GLabel 4050 4100 0    50   Output ~ 0
TEENSY_VIN
NoConn ~ 1550 2150
Wire Wire Line
	1500 4100 650  4100
Wire Wire Line
	4900 4100 4900 4650
Wire Wire Line
	4900 4650 7100 4650
Wire Wire Line
	7100 4650 7100 5000
Wire Wire Line
	650  4100 650  3150
Wire Wire Line
	650  3150 5100 3150
Wire Wire Line
	5100 3000 6900 3000
Wire Wire Line
	6900 3000 6900 3700
Wire Wire Line
	6650 3700 6900 3700
Connection ~ 650  4100
Text Notes 3500 1950 0    50   ~ 0
SILKSCREEN:
Text Notes 3500 2300 0    50   ~ 0
Limitation of 5V0 regulator.
Text Notes 1100 5250 0    50   ~ 0
ON
Text Notes 1100 5450 0    50   ~ 0
OFF
$Comp
L Device:C C?
U 1 1
P 1900 5500
AR Path="/5E755787/5FB0B59C" Ref="C?"  Part="1" 
AR Path="/5E755AC8/5D2551FF/5FB0B59C" Ref="C?"  Part="1" 
AR Path="/5EA63449/5FB0B59C" Ref="C?"  Part="1" 
AR Path="/5E7548ED/5FB0B59C" Ref="C7"  Part="1" 
F 0 "C7" H 1991 5546 50  0000 L CNN
F 1 "0.01uF" H 1991 5455 50  0000 L CNN
F 2 "Capacitor_SMD:C_0805_2012Metric" H 1900 5500 50  0001 C CNN
F 3 "~" H 1900 5500 50  0001 C CNN
F 4 "No" H 1900 5500 50  0001 C CNN "Insert?"
F 5 "CAP" H 1900 5500 50  0001 C CNN "Description"
	1    1900 5500
	-1   0    0    -1  
$EndComp
$Comp
L Device:R R?
U 1 1
P 2250 5800
AR Path="/5E755787/5FB0C27F" Ref="R?"  Part="1" 
AR Path="/5E755AC8/5D2551FF/5FB0C27F" Ref="R?"  Part="1" 
AR Path="/5E7548ED/5FB0C27F" Ref="R39"  Part="1" 
F 0 "R39" H 2320 5846 50  0000 L CNN
F 1 "10k" H 2320 5755 50  0000 L CNN
F 2 "Resistor_SMD:R_0805_2012Metric" V 2180 5800 50  0001 C CNN
F 3 "~" H 2250 5800 50  0001 C CNN
F 4 "RES 10K OHM" H 2250 5800 50  0001 C CNN "Description"
F 5 "Yes" H 2250 5800 50  0001 C CNN "Insert?"
F 6 "20%" H 2250 5800 50  0001 C CNN "Value_Modifier"
	1    2250 5800
	1    0    0    -1  
$EndComp
Connection ~ 2250 5950
$Comp
L Device:D_Zener_Small Z1
U 1 1
P 2550 5450
F 0 "Z1" V 2503 5523 50  0000 L CNN
F 1 "PDZ10BGWX_(10V)" V 2596 5523 50  0000 L CNN
F 2 "Digikey:SOD-123" V 2550 5450 50  0001 C CNN
F 3 "https://assets.nexperia.com/documents/data-sheet/PDZ-GW_SER.pdf" V 2550 5450 50  0001 C CNN
F 4 "No" H 2550 5450 50  0001 C CNN "Insert?"
F 5 "DIODE, ZENER" H 2550 5450 50  0001 C CNN "Description"
	1    2550 5450
	0    1    1    0   
$EndComp
Wire Wire Line
	2450 5250 2550 5250
Wire Wire Line
	2550 5350 2550 5250
Connection ~ 2550 5250
Wire Wire Line
	2550 5250 2900 5250
$Comp
L Device:Q_PMOS_GSD Q22
U 1 1
P 2250 5350
F 0 "Q22" V 2596 5350 50  0000 C CNN
F 1 "MCC_SL3401A_PMOS_GSD" V 2503 5350 50  0000 C CNN
F 2 "Digikey:SOT-23-3" H 2450 5450 50  0001 C CNN
F 3 "https://www.infineon.com/dgdl/BSS315P_Rev2.3.pdf?folderId=db3a304314dca38901154a72e3951a65&fileId=db3a304330f686060130ff61f31b7f06" H 2250 5350 50  0001 C CNN
F 4 "MOSFET P-CHNL GSD LOW RDS(ON)" H 2250 5350 50  0001 C CNN "Description"
F 5 "SL3401A-TP" H 2250 5350 50  0001 C CNN "MPN"
F 6 "Micro Commercial Co" H 2250 5350 50  0001 C CNN "Manufacturer_Name"
F 7 "DMP3125L-7" H 2250 5350 50  0001 C CNN "MPN(Secondary)"
F 8 "Diodes Inc." H 2250 5350 50  0001 C CNN "Manufacturer(Secondary)"
F 9 "Yes" H 2250 5350 50  0001 C CNN "Insert?"
	1    2250 5350
	0    -1   -1   0   
$EndComp
Text Notes 2300 5200 0    50   ~ 0
Rds(on)0.06
Text Notes 4500 5000 0    50   ~ 0
VIN MAX 7.5V
Text Notes 5700 6200 0    50   ~ 0
0.24V DROP @ 800mA
Text Notes 7300 4750 0    50   ~ 0
IN MAX 5.5V
Wire Wire Line
	5300 4800 5800 4800
Wire Wire Line
	650  4100 650  5350
Wire Wire Line
	4050 4100 4900 4100
Wire Wire Line
	10100 4800 10200 4800
Wire Wire Line
	10000 4800 10100 4800
Connection ~ 10000 4800
Connection ~ 10100 4800
Text GLabel 1500 4100 2    50   Input ~ 0
TEENSY_VUSB
$Comp
L Device:R R?
U 1 1
P 9850 6000
AR Path="/5E755787/603A6799" Ref="R?"  Part="1" 
AR Path="/5E755AC8/5D2551FF/603A6799" Ref="R?"  Part="1" 
AR Path="/5E7548ED/603A6799" Ref="R45"  Part="1" 
F 0 "R45" H 9920 6046 50  0000 L CNN
F 1 "10K" H 9920 5955 50  0000 L CNN
F 2 "Resistor_SMD:R_0805_2012Metric" V 9780 6000 50  0001 C CNN
F 3 "~" H 9850 6000 50  0001 C CNN
F 4 "RES 10K OHM" H 9850 6000 50  0001 C CNN "Description"
F 5 "20%" H 9850 6000 50  0001 C CNN "Value_Modifier"
F 6 "Yes" H 9850 6000 50  0001 C CNN "Insert?"
	1    9850 6000
	1    0    0    -1  
$EndComp
$Comp
L Device:R R?
U 1 1
P 9850 6300
AR Path="/5E755787/603A679F" Ref="R?"  Part="1" 
AR Path="/5E755AC8/5D2551FF/603A679F" Ref="R?"  Part="1" 
AR Path="/5E7548ED/603A679F" Ref="R46"  Part="1" 
F 0 "R46" H 9920 6346 50  0000 L CNN
F 1 "10K" H 9920 6255 50  0000 L CNN
F 2 "Resistor_SMD:R_0805_2012Metric" V 9780 6300 50  0001 C CNN
F 3 "~" H 9850 6300 50  0001 C CNN
F 4 "RES 10K OHM" H 9850 6300 50  0001 C CNN "Description"
F 5 "20%" H 9850 6300 50  0001 C CNN "Value_Modifier"
F 6 "Yes" H 9850 6300 50  0001 C CNN "Insert?"
	1    9850 6300
	1    0    0    -1  
$EndComp
Wire Wire Line
	10050 6150 9850 6150
Text GLabel 10050 6150 2    50   Output ~ 0
5V0_MON
$Comp
L power:GND #PWR0159
U 1 1
P 9850 6500
AR Path="/5E7548ED/603A67A7" Ref="#PWR0159"  Part="1" 
AR Path="/5E755AC8/5D254AE8/603A67A7" Ref="#PWR?"  Part="1" 
F 0 "#PWR0159" H 9850 6250 50  0001 C CNN
F 1 "GND" H 9855 6325 50  0000 C CNN
F 2 "" H 9850 6500 50  0001 C CNN
F 3 "" H 9850 6500 50  0001 C CNN
	1    9850 6500
	1    0    0    -1  
$EndComp
Wire Wire Line
	9850 6450 9850 6500
Connection ~ 9850 6150
Text GLabel 9800 5750 0    50   Output ~ 0
5V0
Wire Wire Line
	9800 5750 9850 5750
Wire Wire Line
	9850 5750 9850 5850
Wire Wire Line
	10050 5600 9800 5600
Text GLabel 10050 5600 2    50   Output ~ 0
3V3_MON
Text GLabel 9800 5600 0    50   Output ~ 0
3V3
Wire Wire Line
	5100 3150 5100 3000
Wire Notes Line
	5200 850  5200 4150
Wire Notes Line
	10350 850  10350 4150
$Comp
L Connector:Conn_01x01_Male J?
U 1 1
P 7700 5950
AR Path="/5E755AC8/61AFA726" Ref="J?"  Part="1" 
AR Path="/5E7548ED/61AFA726" Ref="J10"  Part="1" 
F 0 "J10" H 7673 5881 50  0000 R CNN
F 1 "Conn_01x01_Male" H 7673 5974 50  0000 R CNN
F 2 "Connector_PinHeader_2.54mm:PinHeader_1x01_P2.54mm_Vertical_No_Registration" H 7700 5950 50  0001 C CNN
F 3 "~" H 7700 5950 50  0001 C CNN
F 4 "No" H 7700 5950 50  0001 C CNN "Insert?"
	1    7700 5950
	-1   0    0    1   
$EndComp
$Comp
L Connector:Conn_01x01_Male J?
U 1 1
P 7700 6300
AR Path="/5E755AC8/61AFA72C" Ref="J?"  Part="1" 
AR Path="/5E7548ED/61AFA72C" Ref="J11"  Part="1" 
F 0 "J11" H 7673 6231 50  0000 R CNN
F 1 "Conn_01x01_Male" H 7673 6324 50  0000 R CNN
F 2 "Connector_PinHeader_2.54mm:PinHeader_1x01_P2.54mm_Vertical_No_Registration" H 7700 6300 50  0001 C CNN
F 3 "~" H 7700 6300 50  0001 C CNN
F 4 "No" H 7700 6300 50  0001 C CNN "Insert?"
	1    7700 6300
	-1   0    0    1   
$EndComp
Text Notes 7750 6450 0    50   ~ 0
GND
Text Notes 7750 6100 0    50   ~ 0
+
Text Notes 7500 6400 0    50   ~ 0
DNI
Text Notes 7500 6050 0    50   ~ 0
DNI
Text Notes 7900 6250 0    50   ~ 0
Optional: Thru hole radial lead Cap.\n2.5mm lead spacing, 6.3mm dia, 12.5mm tall
Wire Wire Line
	9400 4800 10000 4800
Wire Wire Line
	7100 5100 7500 5100
Wire Wire Line
	7500 5100 7500 5950
Connection ~ 7100 5100
$Comp
L power:GND #PWR0107
U 1 1
P 7500 6450
AR Path="/5E7548ED/61B1D439" Ref="#PWR0107"  Part="1" 
AR Path="/5E755AC8/5D254AE8/61B1D439" Ref="#PWR?"  Part="1" 
F 0 "#PWR0107" H 7500 6200 50  0001 C CNN
F 1 "GND" H 7505 6275 50  0000 C CNN
F 2 "" H 7500 6450 50  0001 C CNN
F 3 "" H 7500 6450 50  0001 C CNN
	1    7500 6450
	1    0    0    -1  
$EndComp
Wire Wire Line
	7500 6300 7500 6450
Wire Wire Line
	3550 5250 3850 5250
$Comp
L Device:R R?
U 1 1
P 3850 5700
AR Path="/5E755787/61B53BEC" Ref="R?"  Part="1" 
AR Path="/5E755AC8/5D2551FF/61B53BEC" Ref="R?"  Part="1" 
AR Path="/5E7548ED/61B53BEC" Ref="R41"  Part="1" 
F 0 "R41" H 3920 5746 50  0000 L CNN
F 1 "10K" H 3920 5655 50  0000 L CNN
F 2 "Resistor_SMD:R_0805_2012Metric" V 3780 5700 50  0001 C CNN
F 3 "~" H 3850 5700 50  0001 C CNN
F 4 "RES 10K OHM" H 3850 5700 50  0001 C CNN "Description"
F 5 "20%" H 3850 5700 50  0001 C CNN "Value_Modifier"
F 6 "Yes" H 3850 5700 50  0001 C CNN "Insert?"
	1    3850 5700
	1    0    0    -1  
$EndComp
$Comp
L Device:R R?
U 1 1
P 3850 5400
AR Path="/5E755787/61B53FD9" Ref="R?"  Part="1" 
AR Path="/5E755AC8/5D2551FF/61B53FD9" Ref="R?"  Part="1" 
AR Path="/5E7548ED/61B53FD9" Ref="R40"  Part="1" 
F 0 "R40" H 3920 5446 50  0000 L CNN
F 1 "10K" H 3920 5355 50  0000 L CNN
F 2 "Resistor_SMD:R_0805_2012Metric" V 3780 5400 50  0001 C CNN
F 3 "~" H 3850 5400 50  0001 C CNN
F 4 "RES 10K OHM" H 3850 5400 50  0001 C CNN "Description"
F 5 "20%" H 3850 5400 50  0001 C CNN "Value_Modifier"
F 6 "Yes" H 3850 5400 50  0001 C CNN "Insert?"
	1    3850 5400
	1    0    0    -1  
$EndComp
Connection ~ 3850 5250
Wire Wire Line
	3850 5250 4100 5250
$EndSCHEMATC
